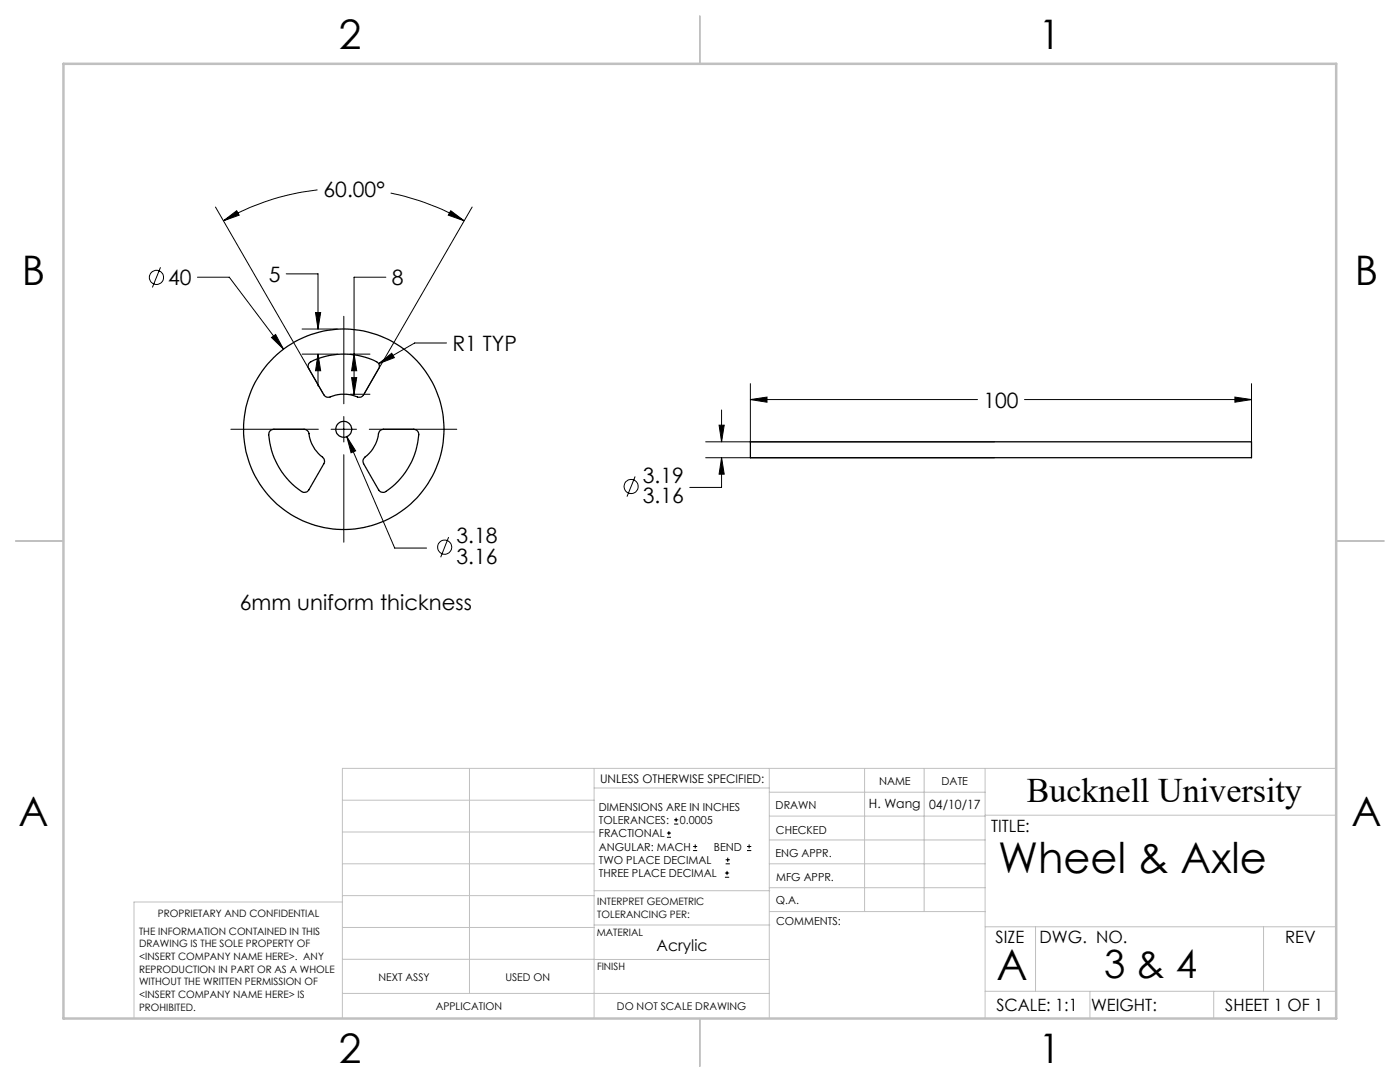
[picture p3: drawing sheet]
<svg xmlns="http://www.w3.org/2000/svg" width="279mm" height="216mm" viewBox="0 0 279 216" stroke-linecap="round" stroke-linejoin="round" font-family="sans-serif">
<g fill="none" stroke="#000" stroke-width=".2">
<path d="M63.4 37.9a48.3 48.3 0 0 0-18.8 6.2M78 38.5a50 50 0 0 1 14.6 5.6M32 53.3l-1.6 4.1M39.4 55.3h6.4l10.8 14.4M43 41.3l21.5 37.2M44.6 44.1l2.6-2 .5 .8zM57.1 54.6h6.4v11.1M77 55.3h-6.3v23.4M90 42.1l2.6 2-3.1-1.2zM94.2 41.3l-21.5 37.2M54.2 67.3l.8-.6 1.6 3zM60.3 70.7h7"/>
<path d="M60.3 65.7h7M63 62.4h1l-.5 3.3zM63.5 70.7l.5 3.3h-1zM63.5 70.7v6.3M68.6 63.1v17.5M69.9 70.7h3.9M69.9 78.7h3.9M70.2 75.4h1l-.5 3.3zM70.7 70.7l.5 3.3h-1zM75.6 72.6l2.6-2.1 .5 .9zM89.1 68.4h-6.3l-7.2 4.2M149.8 79.7l3.3-.5v1.1z"/>
<path d="M149.8 76.6v11.9M149.8 79.7h45.3M204.5 79.7h45.3M246.5 79.2l3.3 .5-3.3 .6zM249.8 76.6v11.9M46.1 85.7h17.4M66.1 85.7h5.1M68.6 83.1v5.1M68.6 90.7v17.5M69.2 87.1l1.8 2.9-.9 .3zM69.2 87.1l9.6 22.3h6.3M73.7 85.7h17.5"/>
<path d="M126.8 95.1l-1.7 4M140.8 88.2h57.7M140.8 91.3h57.7M143.5 84.8h1l-.5 3.4zM144 91.3l.5 3.3h-1zM144 91.3v6h-6.3M144 81.8v6.4M89.5 107.2l-1.6 4M133.1 167.1h.8M133.1 166.2h.8M133.5 165.8v.9M134.5 164.4h.9"/>
<path d="M134.5 163.6h.9M134.9 163.2v.8M138.3 169.7h.8M138.3 168.9h.8M138.7 168.5v.8M144.7 175h.8M144.7 174.2h.8M144.8 172.4h.9M144.8 171.6h.9M145.1 173.8v.8M145.2 171.1v.9M149.1 169.7h.8"/>
<path d="M149.1 168.9h.8M149.5 168.5v.8"/>
<circle cx="31.2" cy="55.4" r="1.41"/>
<circle cx="125.9" cy="97.1" r="1.41"/>
<circle cx="88.7" cy="109.2" r="1.42"/>
</g>
<g fill="none" stroke="#c0c0c0" stroke-width=".2">
<path d="M68.3 159.7h50.3M93.7 153.3v44.9M118.6 153.3v49.9M118.6 157.2h34.9M153.5 153.3v49.9M153.5 158.1h43.1M172.5 153.3v28.6M184.4 153.3v28.6M196.6 153.3v49.9M266.7 153.3h-198.4v49.9M68.3 178.7h50.3M68.3 172.4h50.3"/>
<path d="M68.3 166h50.3M68.3 180h-41.6v23.2M118.6 177.7h35M153.5 167.6h43.1M153.5 162.8h43.1M153.5 172.4h43.1M153.5 177.1h43.1M196.6 162.7h70.1M68.3 198.2h85.2M68.3 191.4l85.2 .1M68.3 185.1h50.3M118.6 184.6h35"/>
<path d="M153.6 181.9h43M196.6 197.8h70.1M196.6 184.9h70.1M206.7 184.9v12.9M217.5 197.8v5.4M242.2 197.8v5.4M252.2 184.9v12.9"/>
</g>
<path d="M139.7 3.2v9.5M3.1 107.9h9.6M266.7 107.9h9.5M139.7 203.2v9.6" fill="none" stroke="#c0c0c0" stroke-width=".25"/>
<path d="M12.7 12.7h254v190.5h-254z" fill="none" stroke="#c0c0c0" stroke-width=".5"/>
<path d="M54.2 67.3l2.4 2.4-1.6-3zM69.2 87.1l.9 3.2 .9-.3zM90 42.1l2.6 2-3.1-1.2zM44.6 44.1l2.6-2 .5 .8zM70.7 70.7l.5 3.3h-1zM70.2 75.4h1l-.5 3.3zM63.5 70.7l.5 3.3h-1zM63 62.4h1l-.5 3.3zM75.6 72.6l3.1-1.2-.5-.9zM143.5 84.8h1l-.5 3.4zM144 91.3l.5 3.3h-1zM149.8 79.7l3.3-.5v1.1zM246.5 79.2l3.3 .5-3.3 .6z" fill="#000"/>
<g fill="none" stroke="#000" stroke-width=".25">
<path d="M61.9 72.3a14.4 14.4 0 0 1 13.6 .1l.2 .4v.6l-3.1 5.4a.94 .94 0 0 1-1.3 .4 7.5 7.5 0 0 0-5.8 .1l-.5-.1-.4-.4-3.1-5.4v-.6zM53.9 86l.7-.3h6.1a1.04 1.04 0 0 1 1 .8 7.3 7.3 0 0 0 2.9 5l.2 .5-.2 .5-3 5.3a1.05 1.05 0 0 1-1.4 .3 14.6 14.6 0 0 1-6.5-11.8zM75.7 86l.3-.2 .6-.1h5.9a1.03 1.03 0 0 1 1.1 1 14.8 14.8 0 0 1-7 11.5h-.6l-.4-.4-3-5.3a1.06 1.06 0 0 1 .2-1.3 7.5 7.5 0 0 0 2.9-5zM149.8 88.2h100v3.1h-100z"/>
<circle cx="68.6" cy="85.7" r="1.6"/>
<circle cx="68.6" cy="85.7" r="20"/>
</g>
<g font-size="8.5">
<text x="199.2" y="174.2">Wheel &amp; Axle</text>
<text x="198.9" y="195.5">A</text>
</g>
<g font-size="8.1">
<text x="67.6" y="9.7">2</text>
<text x="207.3" y="9.7">1</text>
<text x="4.4" y="57">B</text>
<text x="270.4" y="57">B</text>
<text x="3.7" y="164.9">A</text>
<text x="269.7" y="164.9">A</text>
<text x="67.6" y="212.2">2</text>
<text x="207.3" y="212.2">1</text>
</g>
<text font-size="7.8" x="220.3" y="195.2">3 &amp; 4</text>
<text font-size="6.9" x="204.9" y="160.1">Bucknell University</text>
<g font-size="4.2">
<text x="64.6" y="39.2">60.00°</text>
<text x="33.6" y="56.9">40</text>
<text x="53.6" y="56.2">5</text>
<text x="78.2" y="56.9">8</text>
<text x="90.3" y="70">R1 TYP</text>
<text x="196.3" y="81.3">100</text>
<text x="128.3" y="96.3">3.19</text>
<text x="128.3" y="100.4">3.16</text>
<text x="91.1" y="108.4">3.18</text>
<text x="91.1" y="112.5">3.16</text>
<text x="47.9" y="121.6">6mm uniform thickness</text>
</g>
<g font-size="3.4">
<text x="197.8" y="166">TITLE:</text>
<text x="198.7" y="188.1">SIZE</text>
<text x="207.5" y="188.1">DWG. NO.</text>
<text x="256.5" y="188.2">REV</text>
<text x="198.8" y="201.7">SCALE: 1:1</text>
<text x="217.7" y="201.8">WEIGHT:</text>
<text x="244.5" y="201.7">SHEET 1 OF 1</text>
</g>
<text font-size="3.2" x="131" y="189.8">Acrylic</text>
<g font-size="2.5">
<text x="173.4" y="161.3">H. Wang</text>
<text x="185.4" y="161.4">04/10/17</text>
</g>
<text font-size="2.4" x="119.8" y="156.2">UNLESS OTHERWISE SPECIFIED:</text>
<g font-size="2.2">
<text x="119.5" y="161.8">DIMENSIONS ARE IN INCHES</text>
<text x="154.8" y="161.4">DRAWN</text>
<text x="175.4" y="156.6">NAME</text>
<text x="187.9" y="156.7">DATE</text>
<text x="119.5" y="167.1">FRACTIONAL</text>
<text x="119.5" y="164.4">TOLERANCES:</text>
<text x="135.7" y="164.4">0.0005</text>
<text x="154.9" y="166.3">CHECKED</text>
<text x="119.5" y="169.7">ANGULAR: MACH</text>
<text x="119.5" y="172.4">TWO PLACE DECIMAL</text>
<text x="142.5" y="169.7">BEND</text>
<text x="154.8" y="171">ENG APPR.</text>
<text x="119.5" y="175">THREE PLACE DECIMAL</text>
<text x="154.9" y="175.7">MFG APPR.</text>
<text x="154.9" y="180.4">Q.A.</text>
<text x="154.9" y="184.6">COMMENTS:</text>
</g>
<g font-size="2.1">
<text x="75.5" y="195.7">NEXT ASSY</text>
<text x="100.9" y="195.7">USED ON</text>
<text x="86.9" y="201.5">APPLICATION</text>
<text x="123.1" y="201.6">DO NOT SCALE DRAWING</text>
</g>
<g font-size="2">
<text x="31.5" y="182.9">PROPRIETARY AND CONFIDENTIAL</text>
<text x="119.2" y="180.6">INTERPRET GEOMETRIC</text>
<text x="119.2" y="183.1">TOLERANCING PER:</text>
<text x="27.8" y="186.5">THE INFORMATION CONTAINED IN THIS</text>
<text x="27.8" y="189">DRAWING IS THE SOLE PROPERTY OF</text>
<text x="27.8" y="191.6">&lt;INSERT COMPANY NAME HERE&gt;. ANY</text>
<text x="119.1" y="186.7">MATERIAL</text>
<text x="27.8" y="194.1">REPRODUCTION IN PART OR AS A WHOLE</text>
<text x="27.8" y="196.6">WITHOUT THE WRITTEN PERMISSION OF</text>
<text x="119.1" y="193.5">FINISH</text>
<text x="27.8" y="199.1">&lt;INSERT COMPANY NAME HERE&gt; IS</text>
<text x="27.8" y="201.7">PROHIBITED.</text>
</g>
</svg>
